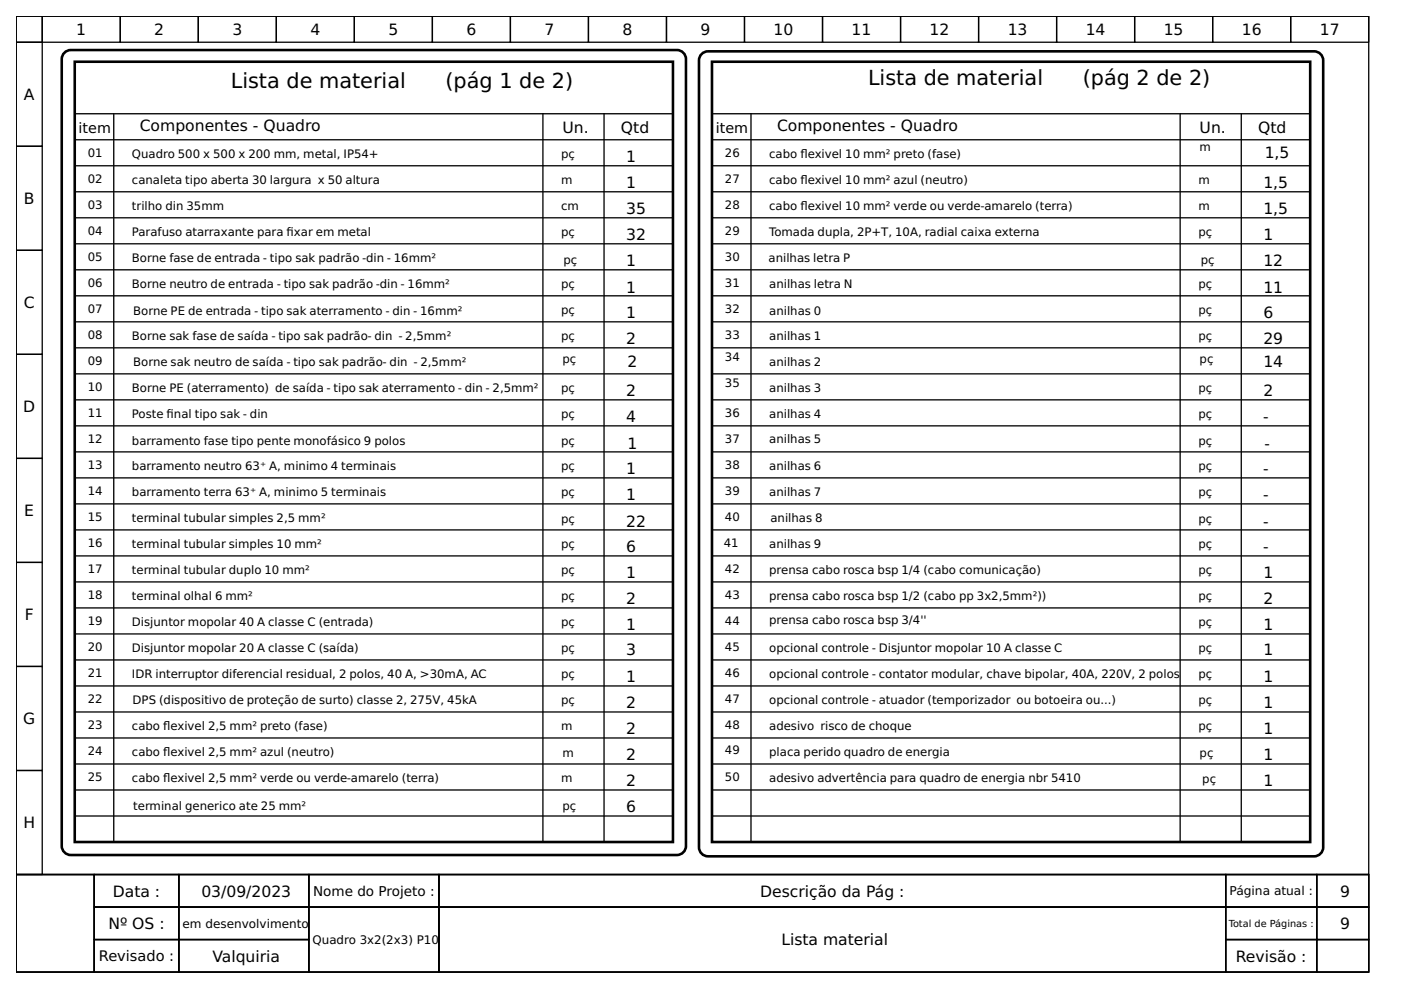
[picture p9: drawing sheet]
<svg xmlns="http://www.w3.org/2000/svg" width="297mm" height="210mm" viewBox="0 0 297 210" stroke-linecap="round" stroke-linejoin="round" font-family="sans-serif">
<g fill="none" stroke="#000" stroke-width=".28">
<path d="M3.4 3.4h286.8v182h-286.8zM3.4 3.4h5.6v5.6h-5.6zM3.4 9h5.6v22h-5.6zM9 3.4h16.5v5.6h-16.5zM15.8 13.1h126.9M25.5 3.4h16.5v5.6h-16.5zM42 3.4h16.6v5.6h-16.6zM58.6 3.4h16.5v5.6h-16.5zM75.1 3.4h16.6v5.6h-16.6zM91.7 3.4h16.5v5.6h-16.5zM108.2 3.4h16.6v5.6h-16.6zM124.8 3.4h16.5v5.6h-16.5z"/>
<path d="M141.3 3.4h16.5v5.6h-16.5zM151 13.1h126.8M157.8 3.4h16.6v5.6h-16.6zM174.4 3.4h16.5v5.6h-16.5zM190.9 3.4h16.6v5.6h-16.6zM207.5 3.4h16.5v5.6h-16.5zM224 3.4h16.6v5.6h-16.6zM240.6 3.4h16.5v5.6h-16.5zM257.1 3.4h16.6v5.6h-16.6zM273.7 3.4h16.5v5.6h-16.5zM3.4 31h5.6v22.1h-5.6zM15.8 24.1h126.9"/>
<path d="M15.8 29.6h126.9M15.8 35.1h126.9M24.1 24.1v154.4M115.1 24.1v154.4M128.1 24.1v154.4M151 24.1h126.8M151 29.6h126.8M151 35.1h126.8M159.2 24.1v154.4M250.2 24.1v154.4M263.2 24.1v154.4M3.4 53.1h5.6v22h-5.6z"/>
<path d="M15.8 51.7h126.9M15.8 57.2h126.9M15.8 40.7h126.9M15.8 46.2h126.9M151 51.7h126.8M151 57.2h126.8M151 40.7h126.8M151 46.2h126.8M3.4 75.1h5.6v22.1h-5.6zM15.8 62.7h126.9M15.8 68.2h126.9M15.8 73.8h126.9"/>
<path d="M15.8 79.3h126.9M151 62.7h126.8M151 68.2h126.8M151 73.8h126.8M151 79.3h126.8M3.4 97.2h5.6v22h-5.6zM15.8 84.8h126.9M15.8 90.3h126.9M15.8 95.8h126.9M151 84.8h126.8M151 90.3h126.8M151 95.8h126.8"/>
<path d="M3.4 119.2h5.6v22.1h-5.6zM15.8 101.3h126.9M15.8 106.8h126.9M15.8 112.4h126.9M15.8 117.9h126.9M151 101.3h126.8M151 106.8h126.8M151 112.4h126.8M151 117.9h126.8M15.8 134.4h126.9M15.8 139.9h126.9M15.8 123.4h126.9"/>
<path d="M15.8 128.9h126.9M151 134.4h126.8M151 139.9h126.8M151 123.4h126.8M151 128.9h126.8M3.4 141.3h5.6v22.1h-5.6zM15.8 145.4h126.9M15.8 151h126.9M15.8 156.5h126.9M151 145.4h126.8M151 151h126.8M151 156.5h126.8"/>
<path d="M3.4 163.4h5.6v22h-5.6zM15.8 167.5h126.9M15.8 173h126.9M15.8 162h126.9M151 167.5h126.8M151 173h126.8M151 162h126.8M3.4 185.4h286.8v20.7h-286.8zM3.4 185.4h16.6v20.7h-16.6zM20 185.4h17.9v6.9h-17.9zM20 192.3h17.9v6.9h-17.9zM20 199.2h17.9v6.9h-17.9z"/>
<path d="M37.9 185.4h27.6v6.9h-27.6zM37.9 192.3h27.6v6.9h-27.6zM37.9 199.2h27.6v6.9h-27.6zM65.5 185.4h27.6v6.9h-27.6zM65.5 192.3h27.6v13.8h-27.6zM93.1 185.4h166.8v6.9h-166.8zM93.1 192.3h166.8v13.8h-166.8zM259.9 185.4h19.3v6.9h-19.3zM259.9 192.3h19.3v6.9h-19.3zM259.9 199.2h19.3v6.9h-19.3zM279.2 185.4h11v6.9h-11zM279.2 192.3h11v6.9h-11z"/>
<path d="M279.2 199.2h11v6.9h-11z"/>
</g>
<path d="M13.7 11.2l.8-.5 .5-.1h128.5a1.93 1.93 0 0 1 1.9 1.9v166.9a1.93 1.93 0 0 1-1.9 1.9h-128.5a1.93 1.93 0 0 1-1.9-1.9v-166.9l.1-.5zM15.8 13.1h126.9v165.4h-126.9zM148.8 11.4l.8-.4 .5-.1h128.5a1.93 1.93 0 0 1 1.9 1.9v166.8a1.93 1.93 0 0 1-1.9 2h-128.5a1.93 1.93 0 0 1-1.9-2v-166.8l.1-.5zM151 13.1h126.8v165.4h-126.8z" fill="none" stroke="#000" stroke-width=".55"/>
<g font-size="4.4">
<text x="48.9" y="18.6">Lista de material</text>
<text x="94.5" y="18.6">(pág 1 de 2)</text>
<text x="184" y="18.1">Lista de material</text>
<text x="229.6" y="18.1">(pág 2 de 2)</text>
</g>
<g font-size="3.3">
<text x="16.2" y="7.4">1</text>
<text x="32.7" y="7.4">2</text>
<text x="49.3" y="7.4">3</text>
<text x="65.8" y="7.4">4</text>
<text x="82.3" y="7.4">5</text>
<text x="98.9" y="7.4">6</text>
<text x="115.4" y="7.4">7</text>
<text x="132" y="7.4">8</text>
<text x="148.5" y="7.4">9</text>
<text x="164" y="7.4">10</text>
<text x="180.6" y="7.4">11</text>
<text x="197.1" y="7.4">12</text>
<text x="213.6" y="7.4">13</text>
<text x="230.2" y="7.4">14</text>
<text x="246.7" y="7.4">15</text>
<text x="263.3" y="7.4">16</text>
<text x="279.8" y="7.4">17</text>
<text x="5.1" y="21.2">A</text>
<text x="29.6" y="27.7">Componentes - Quadro</text>
<text x="119.2" y="28.3">Un.</text>
<text x="131.7" y="28.3">Qtd</text>
<text x="164.7" y="27.7">Componentes - Quadro</text>
<text x="254.4" y="28.3">Un.</text>
<text x="266.8" y="28.3">Qtd</text>
<text x="132.8" y="34.3">1</text>
<text x="268.1" y="33.5">1,5</text>
<text x="132.8" y="39.8">1</text>
<text x="267.9" y="39.8">1,5</text>
<text x="5.1" y="43.3">B</text>
<text x="132.8" y="45.4">35</text>
<text x="267.9" y="45.4">1,5</text>
<text x="132.8" y="50.9">32</text>
<text x="267.9" y="50.9">1</text>
<text x="132.8" y="56.4">1</text>
<text x="267.9" y="56.4">12</text>
<text x="5" y="65.3">C</text>
<text x="132.8" y="62.2">1</text>
<text x="267.9" y="62.2">11</text>
<text x="132.8" y="67.4">1</text>
<text x="267.9" y="67.4">6</text>
<text x="132.8" y="72.9">2</text>
<text x="133" y="77.9">2</text>
<text x="267.9" y="77.9">14</text>
<text x="267.9" y="72.9">29</text>
<text x="132.8" y="84">2</text>
<text x="267.9" y="84">2</text>
<text x="4.9" y="87.4">D</text>
<text x="132.8" y="89.5">4</text>
<text x="267.9" y="89.5">-</text>
<text x="133" y="95.3">1</text>
<text x="268.1" y="95.3">-</text>
<text x="132.8" y="100.5">1</text>
<text x="267.9" y="100.5">-</text>
<text x="132.8" y="106">1</text>
<text x="267.9" y="106">-</text>
<text x="5.1" y="109.5">E</text>
<text x="132.8" y="111.8">22</text>
<text x="267.9" y="111.8">-</text>
<text x="132.8" y="117">6</text>
<text x="267.9" y="117">-</text>
<text x="132.8" y="122.6">1</text>
<text x="267.9" y="122.6">1</text>
<text x="5.2" y="131.5">F</text>
<text x="132.8" y="128.1">2</text>
<text x="267.9" y="128.1">2</text>
<text x="132.8" y="133.6">1</text>
<text x="267.9" y="133.6">1</text>
<text x="132.8" y="138.8">3</text>
<text x="267.9" y="138.8">1</text>
<text x="132.8" y="144.6">1</text>
<text x="267.9" y="144.6">1</text>
<text x="4.9" y="153.6">G</text>
<text x="132.8" y="150.1">2</text>
<text x="132.8" y="155.6">2</text>
<text x="267.9" y="150.1">1</text>
<text x="267.9" y="155.6">1</text>
<text x="132.8" y="161.2">2</text>
<text x="267.9" y="161.2">1</text>
<text x="132.8" y="166.7">2</text>
<text x="267.9" y="166.7">1</text>
<text x="132.8" y="172.2">6</text>
<text x="5" y="175.6">H</text>
<text x="23.9" y="190.1">Data :</text>
<text x="42.7" y="190.1">03/09/2023</text>
<text x="161.2" y="190.1">Descrição da Pág :</text>
<text x="284.2" y="190.1">9</text>
<text x="23" y="197">Nº OS :</text>
<text x="284.2" y="197">9</text>
<text x="45" y="203.9">Valquiria</text>
<text x="165.7" y="200.4">Lista material</text>
<text x="262" y="203.9">Revisão :</text>
</g>
<text font-size="3.1" x="21" y="203.8">Revisado :</text>
<g font-size="3">
<text x="16.7" y="28.3">item</text>
<text x="151.8" y="28.3">item</text>
</g>
<text font-size="2.9" x="66.4" y="189.9">Nome do Projeto :</text>
<g font-size="2.6">
<text x="260.7" y="189.8">Página atual :</text>
<text x="38.7" y="196.7">em desenvolvimento</text>
</g>
<g font-size="2.5">
<text x="18.6" y="33.2">01</text>
<text x="28" y="33.5">Quadro 500 x 500 x 200 mm, metal, IP54+</text>
<text x="119" y="33.5">pç</text>
<text x="153.7" y="33.2">26</text>
<text x="163.1" y="33.5">cabo fexivel 10 mm² preto (fase)</text>
<text x="169.7" y="33.5">l</text>
<text x="254.4" y="32">m</text>
<text x="18.6" y="38.7">02</text>
<text x="28" y="39">canaleta tipo aberta 30 largura x 50 altura</text>
<text x="119" y="39">m</text>
<text x="153.7" y="38.7">27</text>
<text x="163.1" y="39">cabo fexivel 10 mm² azul (neutro)</text>
<text x="169.7" y="39">l</text>
<text x="254.1" y="39">m</text>
<text x="18.6" y="44.2">03</text>
<text x="28" y="44.5">trilho din 35mm</text>
<text x="119" y="44.5">cm</text>
<text x="153.7" y="44.3">28</text>
<text x="163.1" y="44.5">cabo fexivel 10 mm² verde ou verde-amarelo (terra)</text>
<text x="169.7" y="44.5">l</text>
<text x="254.1" y="44.5">m</text>
<text x="18.6" y="49.8">04</text>
<text x="28" y="50">Parafuso atarraxante para fxar em metal</text>
<text x="60.8" y="50">i</text>
<text x="119" y="50">pç</text>
<text x="153.7" y="49.8">29</text>
<text x="163.1" y="50">Tomada dupla, 2P+T, 10A, radial caixa externa</text>
<text x="254.1" y="50">pç</text>
<text x="18.6" y="55.3">05</text>
<text x="28" y="55.6">Borne fase de entrada - tipo sak padrão -din - 16mm²</text>
<text x="119.5" y="56.1">pç</text>
<text x="153.7" y="55.3">30</text>
<text x="162.9" y="55.6">anilhas letra P</text>
<text x="254.6" y="56.1">pç</text>
<text x="18.6" y="60.8">06</text>
<text x="28" y="61.1">Borne neutro de entrada - tipo sak padrão -din - 16mm²</text>
<text x="119" y="61.1">pç</text>
<text x="153.7" y="60.8">31</text>
<text x="163.1" y="61.1">anilhas letra N</text>
<text x="254.1" y="61.1">pç</text>
<text x="18.6" y="66.3">07</text>
<text x="18.6" y="71.8">08</text>
<text x="28.3" y="66.9">Borne PE de entrada - tipo sak aterramento - din - 16mm²</text>
<text x="119" y="66.6">pç</text>
<text x="153.7" y="66.3">32</text>
<text x="153.7" y="71.8">33</text>
<text x="163.1" y="66.9">anilhas 0</text>
<text x="254.1" y="66.6">pç</text>
<text x="18.6" y="77.3">09</text>
<text x="28" y="72.1">Borne sak fase de saída - tipo sak padrão- din - 2,5mm²</text>
<text x="28.3" y="77.6">Borne sak neutro de saída - tipo sak padrão- din - 2,5mm²</text>
<text x="119" y="72.1">pç</text>
<text x="119.2" y="77.1">pç</text>
<text x="153.7" y="76.5">34</text>
<text x="163.1" y="77.6">anilhas 2</text>
<text x="163.1" y="72.1">anilhas 1</text>
<text x="254.1" y="72.1">pç</text>
<text x="254.4" y="77.1">pç</text>
<text x="18.6" y="82.8">10</text>
<text x="28" y="83.1">Borne PE (aterramento) de saída - tipo sak aterramento - din - 2,5mm²</text>
<text x="119" y="83.1">pç</text>
<text x="153.7" y="82">35</text>
<text x="163.1" y="83.1">anilhas 3</text>
<text x="254.1" y="83.1">pç</text>
<text x="18.6" y="88.4">11</text>
<text x="28" y="88.6">Poste fnal tipo sak - din</text>
<text x="35.3" y="88.6">i</text>
<text x="119" y="88.6">pç</text>
<text x="153.7" y="88.4">36</text>
<text x="163.1" y="88.6">anilhas 4</text>
<text x="254.1" y="88.6">pç</text>
<text x="18.6" y="93.9">12</text>
<text x="28" y="94.4">barramento fase tipo pente monofásico 9 polos</text>
<text x="119" y="94.4">pç</text>
<text x="153.7" y="93.9">37</text>
<text x="163.1" y="93.9">anilhas 5</text>
<text x="254.1" y="94.4">pç</text>
<text x="18.6" y="99.4">13</text>
<text x="28" y="99.7">barramento neutro 63⁺ A, minimo 4 terminais</text>
<text x="119" y="99.7">pç</text>
<text x="153.7" y="99.4">38</text>
<text x="163.1" y="99.7">anilhas 6</text>
<text x="254.1" y="99.7">pç</text>
<text x="18.6" y="104.9">14</text>
<text x="28" y="105.2">barramento terra 63⁺ A, minimo 5 terminais</text>
<text x="119" y="105.2">pç</text>
<text x="153.7" y="104.9">39</text>
<text x="163.1" y="105.2">anilhas 7</text>
<text x="254.1" y="105.2">pç</text>
<text x="18.6" y="110.4">15</text>
<text x="28" y="110.7">terminal tubular simples 2,5 mm²</text>
<text x="119" y="111">pç</text>
<text x="153.7" y="110.4">40</text>
<text x="163.4" y="110.7">anilhas 8</text>
<text x="254.1" y="111">pç</text>
<text x="18.6" y="115.9">16</text>
<text x="28" y="116.2">terminal tubular simples 10 mm²</text>
<text x="119" y="116.2">pç</text>
<text x="153.4" y="115.9">41</text>
<text x="163.1" y="116.2">anilhas 9</text>
<text x="254.1" y="116.2">pç</text>
<text x="18.6" y="121.5">17</text>
<text x="28" y="121.7">terminal tubular duplo 10 mm²</text>
<text x="119" y="121.7">pç</text>
<text x="153.7" y="121.5">42</text>
<text x="163.1" y="121.7">prensa cabo rosca bsp 1/4 (cabo comunicação)</text>
<text x="254.1" y="121.7">pç</text>
<text x="18.6" y="127">18</text>
<text x="28" y="127.2">terminal olhal 6 mm²</text>
<text x="119" y="127.2">pç</text>
<text x="153.7" y="127">43</text>
<text x="163.1" y="127.2">prensa cabo rosca bsp 1/2 (cabo pp 3x2,5mm²))</text>
<text x="254.1" y="127.2">pç</text>
<text x="18.6" y="132.5">19</text>
<text x="18.6" y="138">20</text>
<text x="28" y="132.8">Disjuntor mopolar 40 A classe C (entrada)</text>
<text x="119" y="132.8">pç</text>
<text x="153.7" y="132.5">44</text>
<text x="153.7" y="138">45</text>
<text x="163.1" y="132.2">prensa cabo rosca bsp 3/4''</text>
<text x="254.1" y="132.8">pç</text>
<text x="18.6" y="143.5">21</text>
<text x="28" y="138.3">Disjuntor mopolar 20 A classe C (saída)</text>
<text x="28" y="143.8">IDR interruptor diferencial residual, 2 polos, 40 A, &gt;30mA, AC</text>
<text x="119" y="138.3">pç</text>
<text x="119" y="143.8">pç</text>
<text x="153.7" y="143.5">46</text>
<text x="163.1" y="143.8">opcional controle - contator modular, chave bipolar, 40A, 220V, 2 polos</text>
<text x="163.1" y="138.3">opcional controle - Disjuntor mopolar 10 A classe C</text>
<text x="254.1" y="143.8">pç</text>
<text x="254.1" y="138.3">pç</text>
<text x="18.6" y="149">22</text>
<text x="28.1" y="149.3">DPS (dispositivo de proteção de surto) classe 2, 275V, 45kA</text>
<text x="119" y="149.3">pç</text>
<text x="153.7" y="149">47</text>
<text x="163.1" y="149.3">opcional controle - atuador (temporizador ou botoeira ou...)</text>
<text x="254.1" y="149.3">pç</text>
<text x="18.6" y="154.5">23</text>
<text x="28" y="154.8">cabo fexivel 2,5 mm² preto (fase)</text>
<text x="34.6" y="154.8">l</text>
<text x="119" y="154.8">m</text>
<text x="153.7" y="154.5">48</text>
<text x="163.1" y="154.8">adesivo risco de choque</text>
<text x="254.1" y="154.8">pç</text>
<text x="18.6" y="160.1">24</text>
<text x="28" y="160.3">cabo fexivel 2,5 mm² azul (neutro)</text>
<text x="34.6" y="160.3">l</text>
<text x="119.2" y="160.6">m</text>
<text x="153.7" y="159.8">49</text>
<text x="163.1" y="160.3">placa perido quadro de energia</text>
<text x="254.4" y="160.6">pç</text>
<text x="18.6" y="165.6">25</text>
<text x="28" y="165.8">cabo fexivel 2,5 mm² verde ou verde-amarelo (terra)</text>
<text x="34.6" y="165.8">l</text>
<text x="119" y="165.8">m</text>
<text x="153.7" y="165.6">50</text>
<text x="163.1" y="165.8">adesivo advertência para quadro de energia nbr 5410</text>
<text x="254.9" y="166.1">pç</text>
<text x="28.3" y="171.6">terminal generico ate 25 mm²</text>
<text x="119.2" y="171.6">pç</text>
<text x="66.3" y="200.1">Quadro 3x2(2x3) P10</text>
</g>
<text font-size="2.1" x="260.5" y="196.5">Total de Páginas :</text>
</svg>
